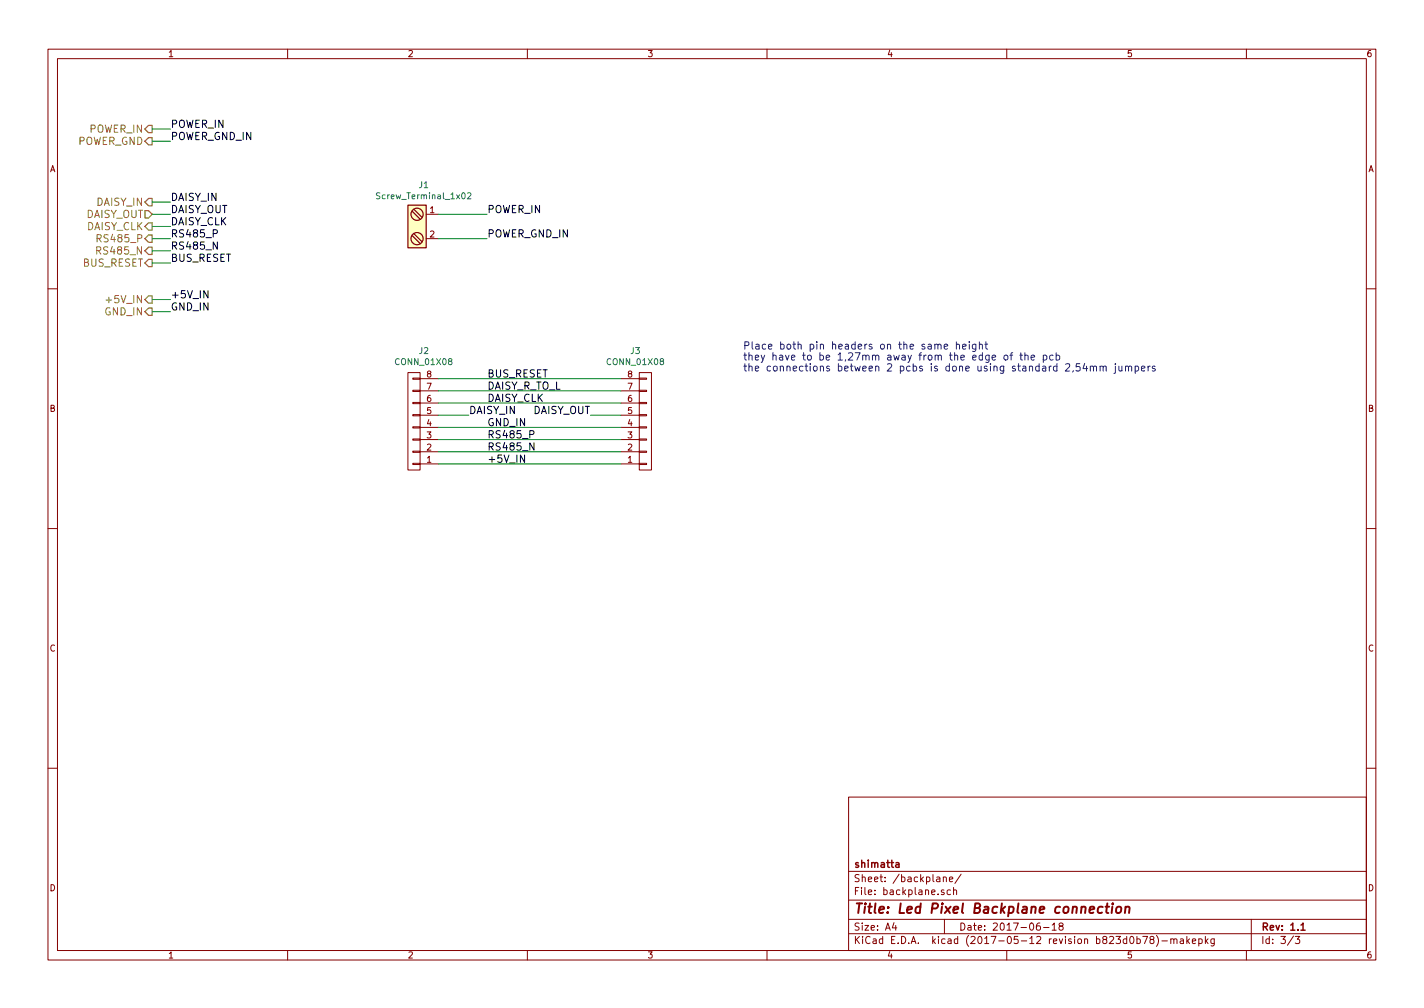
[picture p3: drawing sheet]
EESchema Schematic File Version 2
LIBS:power
LIBS:device
LIBS:transistors
LIBS:conn
LIBS:linear
LIBS:regul
LIBS:74xx
LIBS:cmos4000
LIBS:adc-dac
LIBS:memory
LIBS:xilinx
LIBS:microcontrollers
LIBS:dsp
LIBS:microchip
LIBS:analog_switches
LIBS:motorola
LIBS:texas
LIBS:intel
LIBS:audio
LIBS:interface
LIBS:digital-audio
LIBS:philips
LIBS:display
LIBS:cypress
LIBS:siliconi
LIBS:opto
LIBS:atmel
LIBS:contrib
LIBS:valves
LIBS:proz_adc
LIBS:proz_connectors
LIBS:proz_dac
LIBS:proz_devBoards
LIBS:proz_diodes
LIBS:proz_disp
LIBS:proz_driverChips
LIBS:proz_fpgaCpld
LIBS:proz_interface
LIBS:proz_leds
LIBS:proz_logic
LIBS:proz_mem
LIBS:proz_opAmp
LIBS:proz_osc
LIBS:proz_pic
LIBS:proz_potentiometer
LIBS:proz_powerAmp
LIBS:proz_pwrRef
LIBS:proz_ram
LIBS:proz_regulators
LIBS:proz_stm
LIBS:proz_switches
LIBS:proz_trans
LIBS:proz_util
LIBS:stm32
LIBS:led_pixel_stm32f030-cache
EELAYER 26 0
EELAYER END
$Descr A4 11693 8268
encoding utf-8
Sheet 3 3
Title "Led Pixel Backplane connection"
Date "2017-06-18"
Rev "1.1"
Comp "shimatta"
Comment1 ""
Comment2 ""
Comment3 ""
Comment4 ""
$EndDescr
$Comp
L Screw_Terminal_1x02 J1
U 1 1
P 3400 1850
F 0 "J1" H 3480 2192 50  0000 C CNN
F 1 "Screw_Terminal_1x02" H 3480 2101 50  0000 C CNN
F 2 "Connectors:AK300-2" H 3400 1625 50  0001 C CNN
F 3 "" H 3375 1850 50  0001 C CNN
	1    3400 1850
	1    0    0    -1  
$EndComp
Text Label 4000 3600 0    60   ~ 0
RS485_P
Text Label 4000 3700 0    60   ~ 0
RS485_N
Text Label 4000 3200 0    60   ~ 0
DAISY_R_TO_L
Text Label 3850 3400 0    60   ~ 0
DAISY_IN
Text Label 4850 3400 2    60   ~ 0
DAISY_OUT
Text Label 4000 3100 0    60   ~ 0
BUS_RESET
Text Label 4000 3300 0    60   ~ 0
DAISY_CLK
Text Notes 6100 3050 0    60   ~ 0
Place both pin headers on the same height\nthey have to be 1,27mm away from the edge of the pcb\nthe connections between 2 pcbs is done using standard 2,54mm jumpers
Text HLabel 1250 1050 0    60   Output ~ 0
POWER_IN
Text HLabel 1250 1150 0    60   Output ~ 0
POWER_GND
Text HLabel 1250 1650 0    60   Output ~ 0
DAISY_IN
Text HLabel 1250 1750 0    60   Input ~ 0
DAISY_OUT
Text HLabel 1250 2050 0    60   Output ~ 0
RS485_N
Text HLabel 1250 1950 0    60   Output ~ 0
RS485_P
Text HLabel 1250 2150 0    60   Output ~ 0
BUS_RESET
Text HLabel 1250 1850 0    60   Output ~ 0
DAISY_CLK
Text HLabel 1250 2450 0    60   Output ~ 0
+5V_IN
Text HLabel 1250 2550 0    60   Output ~ 0
GND_IN
Text Label 4000 3500 0    60   ~ 0
GND_IN
Text Label 4000 3800 0    60   ~ 0
+5V_IN
Text Label 4000 1750 0    60   ~ 0
POWER_IN
Text Label 4000 1950 0    60   ~ 0
POWER_GND_IN
Text Label 1400 1050 0    60   ~ 0
POWER_IN
Text Label 1400 1150 0    60   ~ 0
POWER_GND_IN
Text Label 1400 2450 0    60   ~ 0
+5V_IN
Text Label 1400 2550 0    60   ~ 0
GND_IN
Text Label 1400 1650 0    60   ~ 0
DAISY_IN
Text Label 1400 1750 0    60   ~ 0
DAISY_OUT
Text Label 1400 2150 0    60   ~ 0
BUS_RESET
Text Label 1400 1950 0    60   ~ 0
RS485_P
Text Label 1400 2050 0    60   ~ 0
RS485_N
Text Label 1400 1850 0    60   ~ 0
DAISY_CLK
$Comp
L CONN_01X08 J2
U 1 1
P 3400 3450
F 0 "J2" H 3319 2875 50  0000 C CNN
F 1 "CONN_01X08" H 3319 2966 50  0000 C CNN
F 2 "Pin_Headers:Pin_Header_Straight_1x08_Pitch2.54mm" H 3400 3450 50  0001 C CNN
F 3 "" H 3400 3450 50  0001 C CNN
	1    3400 3450
	-1   0    0    1   
$EndComp
$Comp
L CONN_01X08 J3
U 1 1
P 5300 3450
F 0 "J3" H 5218 2875 50  0000 C CNN
F 1 "CONN_01X08" H 5218 2966 50  0000 C CNN
F 2 "Pin_Headers:Pin_Header_Straight_1x08_Pitch2.54mm" H 5300 3450 50  0001 C CNN
F 3 "" H 5300 3450 50  0001 C CNN
	1    5300 3450
	1    0    0    1   
$EndComp
Wire Wire Line
	3600 1750 4000 1750
Wire Wire Line
	3600 1950 4000 1950
Wire Wire Line
	3600 3500 5100 3500
Wire Wire Line
	3600 3800 5100 3800
Wire Wire Line
	3600 3700 5100 3700
Wire Wire Line
	5100 3600 3600 3600
Wire Wire Line
	5100 3100 3600 3100
Wire Wire Line
	3600 3200 5100 3200
Wire Wire Line
	1400 1050 1250 1050
Wire Wire Line
	1400 1150 1250 1150
Wire Wire Line
	1400 1650 1250 1650
Wire Wire Line
	1400 1750 1250 1750
Wire Wire Line
	1400 1850 1250 1850
Wire Wire Line
	1400 1950 1250 1950
Wire Wire Line
	1400 2050 1250 2050
Wire Wire Line
	1400 2150 1250 2150
Wire Wire Line
	1400 2450 1250 2450
Wire Wire Line
	1400 2550 1250 2550
Wire Wire Line
	3850 3400 3600 3400
Wire Wire Line
	4850 3400 5100 3400
Wire Wire Line
	3600 3300 5100 3300
$EndSCHEMATC
